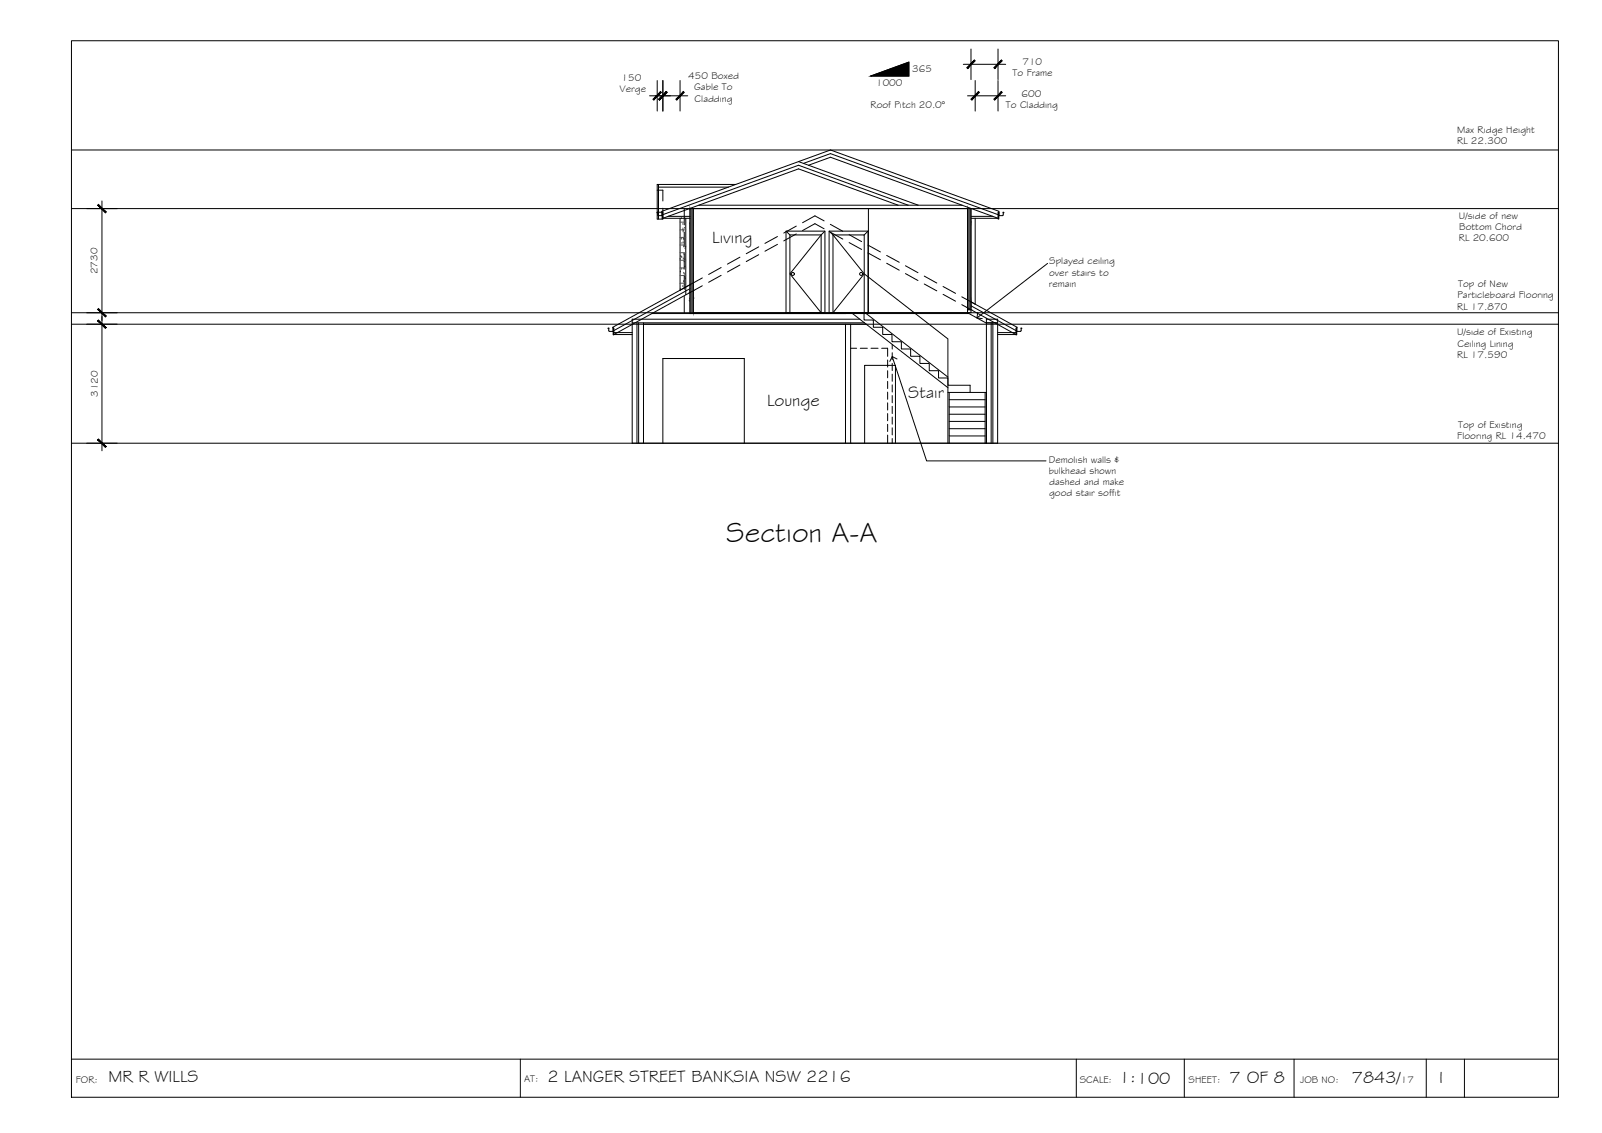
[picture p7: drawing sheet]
<svg xmlns="http://www.w3.org/2000/svg" width="420mm" height="297mm" viewBox="0 0 420 297" stroke-linecap="round" stroke-linejoin="round" font-family="sans-serif">
<!-- layer: NEWWORK -->
<g fill="none" stroke="#000" stroke-width=".26">
<path d="M172.4 55.6h1.3M172.7 49.1h18.4M172.7 48.4v9M173.7 55.6v1.8h.1v-1.8h-.1v.9h-1.1l-.1-.6-.2-.2h.3M173.7 55.6l-.1-.2 44.2-16.1 44.2 16.1v2h-.2v-1.8h.2v.9h1l.3-.8h-.3M175.2 56.7h5.8M178.4 57.2v18.9l2.6-1.5M181 54.6v27.6h40.8M181 54.7h73.8M181.8 54.7v27.3M183.3 53.8h69M193 48.4h-20.6v9h1.3"/>
<path d="M209.4 42.4l31.4 11.4M210.7 42.8l7.1-2.5 44 16M212.1 43.3l5.7-2.1 44 16h-7.1M227.8 54.7v27.3M235.6 53.8l-26.2-9.5-35.6 12.9h7.2M238.2 53.8l-28.8-10.5-35.6 13M253.8 54.7v27.3M254.7 54.7v27.3h-73.7M254.7 56.7h5.7M206.1 60.6l1.1 1M216.4 60.6l-1 1M217.5 60.6l1 1"/>
<path d="M227.7 60.6l-1 1M254.7 79.1l1.1 .6M215.4 82h-9.3v-21.4h10.3v21.4M217.5 82v-21.4h10.2v21.4h-9.2M253.8 81.2h.9M258.7 83.4v1.2"/>
</g>
<!-- layer: BORDER -->
<path d="M18.7 10.7h390v277h-390zM18.7 277.7h390M136.5 277.7v10M282.3 277.7v10M310.6 277.7v10M339.4 277.7v10M374.1 277.7v10M384.1 277.7v10" fill="none" stroke="#000" stroke-width=".26"/>
<!-- layer: DOORS -->
<g fill="none" stroke="#000" stroke-width=".26">
<path d="M215.4 61.6l-8.2 10.2 8.2 10.2v-20.4h-8.2v20.4M218.5 61.6l8.2 10.2-8.2 10.2v-20.4h8.2v20.4"/>
<circle cx="207.9" cy="71.8" r=".39"/>
<circle cx="225.8" cy="71.8" r=".39"/>
</g>
<!-- layer: TEXT -->
<path d="M228.4 19.9l10-3.6v3.6z" fill="#000" stroke="#000" stroke-width=".26"/>
<path d="M228.4 19.9l10-3.6v3.6z" fill="none" stroke="#000" stroke-width=".26"/>
<!-- layer: EXISTING -->
<g fill="none" stroke="#000" stroke-width=".26">
<path d="M208.8 59.3l-3.2 1.8M216.1 60l-2.4-1.4-3.2 1.8M216.1 57.9l-2.4-1.3-3.2 1.8M217.8 58.8l3.3 1.8M181 75.7l-20 11M184.2 74.9l-23.2 12.8h4.8M184.2 72.9l-23.5 12.9 .1 .2M189.1 72.2l-3.2 1.8M189.1 70.1l-3.2 1.9M194.1 67.4l-3.3 1.9M194.1 69.5l-3.3 1.8M199 64.7l-3.3 1.8"/>
<path d="M199 66.8l-3.3 1.8M203.9 62l-3.3 1.8M203.9 64.1l-3.3 1.8M208.8 61.3l-3.2 1.9M217.8 60.9l3.3 1.8M222.7 61.5l3.3 1.8M222.7 63.6l3.3 1.8M226.8 71.9l21.8 17v27.3M227.6 64.3l3.3 1.8M227.6 66.3l3.3 1.8M232.5 69l3.3 1.8M232.5 67l3.3 1.8"/>
<path d="M237.5 69.7l3.3 1.8M237.5 71.7l3.3 1.8M242.4 72.4l3.3 1.8M242.4 74.5l3.3 1.8M247.3 75.1l3.3 1.8M247.3 77.2l3.3 1.8M252.3 79.9l14.2 7.8h-4.9M252.3 77.8l14.4 8v.2M160.8 86v.9l-1.1-.1v-.6l-.2-.1h.3M160.8 86h.2v1.8h-.2zM161 87.2h4.8M165.8 84.6h60.9"/>
<path d="M167.1 84.6v31.6M167.5 84.6v31.6M168.8 84.6v31.6M168.8 85h58.4M171 82.2h83.1M221.7 85v31.2M223.1 85v31.2M223.1 91.3h1.6M223.6 82.2l25 19.4M225.5 83.7h-59.7v32.5h95.8v-32.5h-2.9M225.6 91.3h1.9M226.6 82v1.9h2.5v1.9h2.4v1.9h2.4v1.9h2.5v1.9h2.4v1.9h2.5v1.9h2.4v1.9h2.5v1.9h2.4v1.9h5.8v1.9"/>
<path d="M227.2 82.2l21.4 16.7M228.4 91.3h1.9M231.2 91.3h1.6v2.1M232.8 94.4v1.8M232.8 97.2v1.9M232.8 100v1.9M234 90.3v1.2M234 92.5v1.8M234 95.3v1.8M234 98.1v1.9M253.8 82l4.9 2.7M254.7 80.2l11.8 6.5"/>
<path d="M260 84.6v31.6M260.4 84.6v31.6M261.6 84.6h-2.9v31.6M261.6 87.2h4.9M266.5 86h.2v1.8h-.2zM266.7 86v.9h.9M267.7 86.1h.3l-.4 .8M173.8 116.2v-22.2h21.4v22.2M226.8 116.2v-20.4h8.1v20.4M232.8 102.8v1.9M232.8 105.6v1.9M232.8 108.4v1.9"/>
<path d="M232.8 111.2v1.9M232.8 114.1v2.1M234 100.9v1.9M234 103.7v1.9M234 106.5v1.9M234 109.3v1.9M234 112.2v1.8M234 115v1.2M248.6 102.9h10.1M248.9 114.3h9.5M248.9 112.4h9.5M248.9 110.5h9.5"/>
<path d="M248.9 108.6h9.5M248.9 106.7h9.5M248.9 104.8h9.5M248.9 102.9v13.3M258.4 102.9v13.3"/>
</g>
<!-- layer: CEILING-FLOOR LINES -->
<path d="M18.7 39.3h390M18.7 54.7h390M18.7 85h390M18.7 82h390M18.7 116.2h390" fill="none" stroke="#000" stroke-width=".26"/>
<!-- layer: HATCH -->
<g fill="#545454" stroke="#545454" stroke-width=".26">
<path d="M181 58.3h.8v17.9z"/>
<path d="M181 76.7h.8v1.5z"/>
<path d="M181 54.7l.8 3.6v-3.6zM181 54.7l.8 3.6h-.8z"/>
<path d="M181 58.3v17.9h.8zM181 76.2h.8l-.8 .5zM181 76.7h.8v-.5z"/>
<path d="M181 76.7v1.5h.8zM181 78.2h.8l-.8 .5zM181 78.7h.8v-.5z"/>
<path d="M181 78.7l.8 3.3v-3.3zM181 78.7l.8 3.3h-.8z"/>
<path d="M253.8 54.7l.9 3.6v-3.6zM253.8 54.7l.9 3.6h-.9z"/>
<path d="M253.8 58.3l.9 22.3v-22.3zM253.8 58.3l.9 22.3h-.9zM253.8 80.6l.9 .5v-.5zM253.8 80.6l.9 .5h-.9z"/>
<path d="M253.8 81.1l.9 .1zM253.8 81.1l.9 .1z"/>
</g>
<g fill="none" stroke="#545454" stroke-width=".26">
<path d="M178.4 58.2h1.5M178.7 57.3h.1M179.1 58.8h.1M179.5 59.9h.1M179.6 57.3h.1M178.4 60.3h1.5M178.4 62.2h1.5M178.4 64.2h1.5M178.4 66.2h1.5M178.4 68.2h1.5M178.4 70.2h1.5M178.4 72.2h1.5"/>
<path d="M178.4 74.2h1.5M178.4 68h.1M178.4 75.9h.1M178.5 71.3h.1M178.5 67.3h.1M178.7 62.7h.1M178.7 67.4h.1M178.8 70.6h.1M178.8 67.5h.1M178.8 63.8h.1M179.1 60.4h.1M179.1 75.1h.1"/>
<path d="M179.1 60h.1M179.2 60.8h.1M179.2 63.7h.1M179.2 67.9h.1M179.2 62.8h.1M179.2 62.6h.1M179.3 73.8h.1M179.3 60.5h.1M179.3 64.7h.1M179.3 70.5h.1M179.3 71.7h.1M179.4 66.7h.1"/>
<path d="M179.4 68.6h.1M179.5 70.6h.1M179.5 71.8h.1M179.6 72.6h.1M179.6 74.5h.1M179.6 68.2h.1M179.6 65.2h.1M179.6 70h.1M179.7 73.1h.1M179.9 64.8h.1"/>
</g>
<!-- layer: INSULCLAD -->
<path d="M179.9 57.2v20.1M255.8 57.2v22.5" fill="none" stroke="#000" stroke-width=".26"/>
<!-- layer: 0.13 -->
<path d="M172.4 49.9h1.4v2.8M173.8 54.6v2.8M179.5 54.7v4.3M179.5 60.8v3.8M179.5 66.5v3.7M179.5 72.1v3.8M179.5 77.7v4.3" fill="none" stroke="#000" stroke-width=".26"/>
<!-- layer: DIMENSION -->
<g fill="none" stroke="#000" stroke-width=".26">
<path d="M252.7 16.9h11.1M254.7 12.9v8M261.8 12.9v8M170.4 25.1h10M172.4 21.1v8M173.8 21.1v8M178.4 21.1v8M253.8 25.1h10M255.8 21.1v8M261.8 21.1v8M22.7 54.7h8M26.7 52.7v65.5"/>
<path d="M22.7 85h8M22.7 82h8M22.7 116.2h8"/>
</g>
<!-- layer: 0 -->
<g fill="#000" stroke="#000" stroke-width=".26">
<path d="M255.6 15.7l-1.8 2.3 2-2zM255.6 15.7l-1.8 2.3-.2-.2z"/>
<path d="M262.6 15.7l-1.9 2.1 .2 .2zM262.6 15.7l.3 .3-2 2z"/>
<path d="M171.2 26l.3 .2 1.8-2.2zM173.3 24l.2 .2-2 2z"/>
<path d="M174.8 24l-1.8 2.2 2-2zM172.7 26l2.1-2-1.8 2.2z"/>
<path d="M174.8 24l-1.8 2.2 2-2zM172.7 26l2.1-2-1.8 2.2z"/>
<path d="M177.3 26l.2 .2 1.7-2.2zM179.2 24l.3 .2-2 2z"/>
<path d="M256.7 24l-1.8 2.2 2-2zM254.6 26l2.1-2-1.8 2.2z"/>
<path d="M260.7 26l.2 .2 1.7-2.2zM262.6 24l.3 .2-2 2z"/>
<path d="M25.6 53.8l2 2 .2-.2zM25.6 53.8l.2-.2 2 2z"/>
<path d="M25.8 80.9l-.2 .2 2.2 1.8zM25.6 81.1l2.2 1.8-.2 .2z"/>
<path d="M25.6 84.1l2 2 .2-.2zM25.6 84.1l.2-.2 2 2z"/>
<path d="M25.6 115.3l2.2 1.8-2-2zM25.6 115.3l2.2 1.8-.2 .2z"/>
</g>
<path d="M274.8 69.1l-18.6 14.2M234 93.5l9 27.3h31.3M235.3 94.1l-1.3-.6-.6 1.3M256.4 82l-.2 1.3 1.4 .2" fill="none" stroke="#000" stroke-width=".26"/>
<text font-size="7.5" x="190.5" y="142.1">Section A-A</text>
<g font-size="4.5">
<text x="186.8" y="63.7">Living</text>
<text x="201.2" y="106.5">Lounge</text>
<text x="238.2" y="104.4">Stair</text>
<text x="28.4" y="283.8">MR R WILLS</text>
<text x="143.6" y="283.7">2 LANGER STREET BANKSIA NSW 2216</text>
<text x="293.5" y="284">1:100</text>
<text x="322.4" y="284">7 OF 8</text>
<text x="354.5" y="283.9">7843/</text>
<text x="377.5" y="283.8">I</text>
</g>
<g font-size="2.6">
<text x="268.1" y="17">710</text>
<text x="163" y="21.2">150</text>
<text x="180.5" y="20.8">450 Boxed</text>
<text x="182.1" y="23.7">Gable To</text>
<text x="229.8" y="22.5">1000</text>
<text x="239.3" y="19">365</text>
<text x="265.6" y="19.9">To Frame</text>
<text x="162.4" y="24.1">Verge</text>
<text x="182.2" y="26.7">Cladding</text>
<text x="228.3" y="28.3">Roof Pitch 20.0°</text>
<text x="263.8" y="28.3">To Cladding</text>
<text x="267.9" y="25.4">600</text>
<text x="382.2" y="34.9">Max Ridge Height</text>
<text x="382.2" y="37.8">RL 22.300</text>
<text x="382.6" y="57.4">U/side of new</text>
<text x="382.6" y="63.3">RL 20.600</text>
<text x="382.7" y="60.4">Bottom Chord</text>
<text x="25.6" y="71.9" transform="rotate(-90 25.6 71.9)">2730</text>
<text x="275.2" y="69.3">Splayed ceiling</text>
<text x="275.1" y="75.2">remain</text>
<text x="275.2" y="72.2">over stairs to</text>
<text x="382.4" y="75.3">Top of New</text>
<text x="382.2" y="81.1">RL 17.870</text>
<text x="382.2" y="78.2">Particleboard Flooring</text>
<text x="382.2" y="87.9">U/side of Existing</text>
<text x="382.2" y="93.8">RL 17.590</text>
<text x="382.3" y="90.9">Ceiling Lining</text>
<text x="25.7" y="104.1" transform="rotate(-90 25.7 104.1)">3120</text>
<text x="382.4" y="112.1">Top of Existing</text>
<text x="382.2" y="115.1">Flooring RL 14.470</text>
<text x="275" y="121.3">Demolish walls &amp;</text>
<text x="275.1" y="124.2">bulkhead shown</text>
<text x="275.2" y="127.1">dashed and make</text>
<text x="275.2" y="130.1">good stair soffit</text>
<text x="19.9" y="283.9">FOR:</text>
<text x="137.5" y="283.7">AT:</text>
<text x="283.2" y="284">SCALE:</text>
<text x="311.7" y="284">SHEET:</text>
<text x="341" y="284">JOB NO:</text>
<text x="367.4" y="283.9">17</text>
</g>
</svg>
